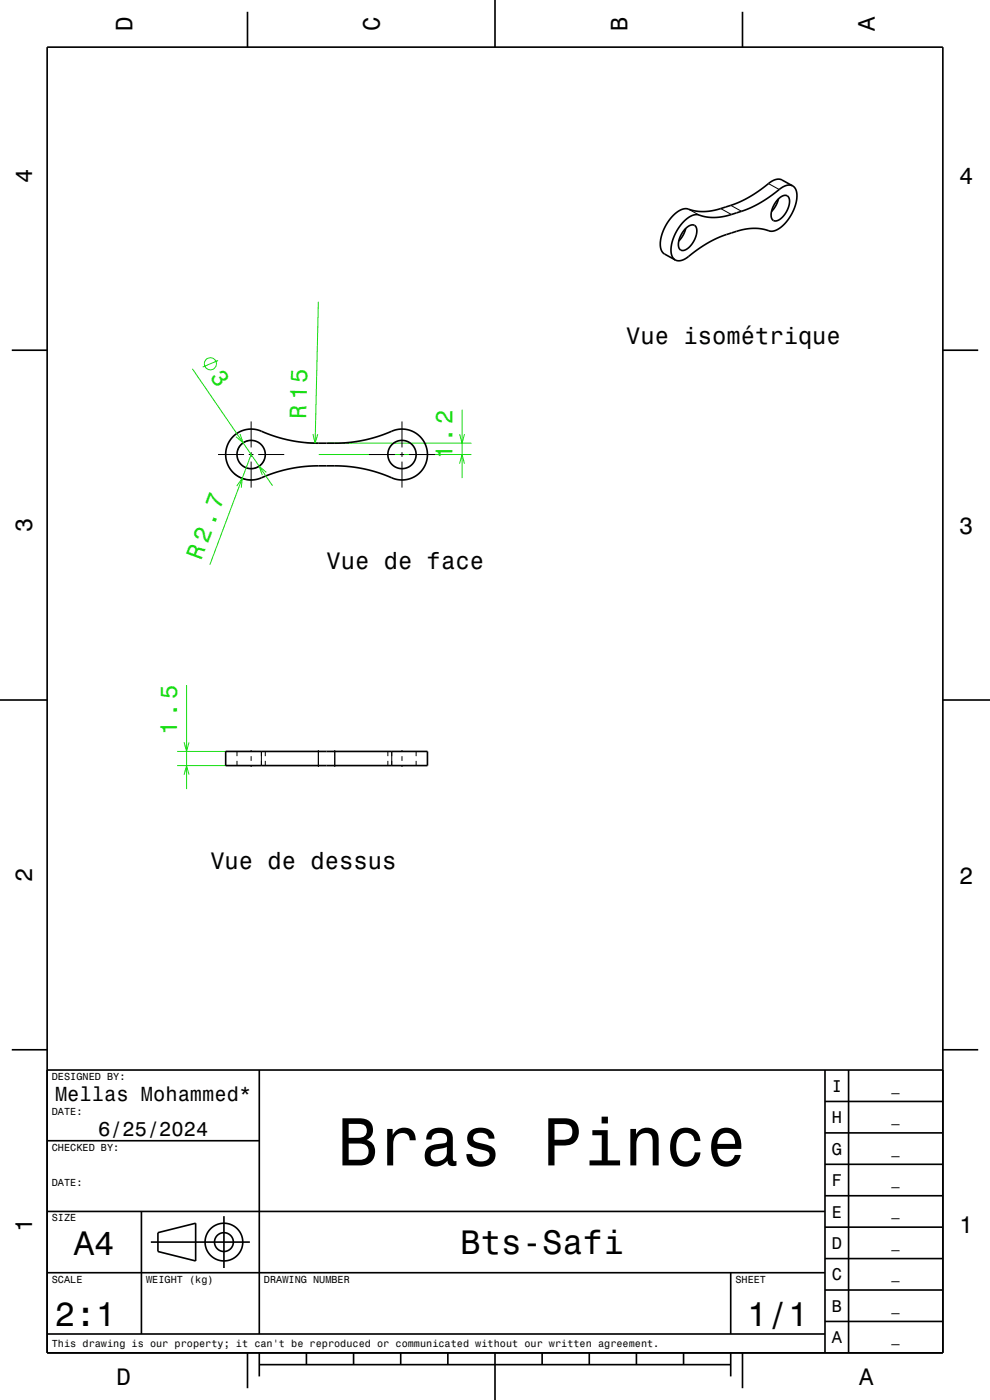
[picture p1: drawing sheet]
<svg xmlns="http://www.w3.org/2000/svg" width="210mm" height="297mm" viewBox="0 0 210 297" stroke-linecap="round" stroke-linejoin="round" font-family="sans-serif">
<g fill="none" stroke="#16de12" stroke-width=".21">
<path d="M40.8 78.2l17 24.8M46.3 76.5l-3.3 1.4M67.5 64l-.7 30M50.9 92.1l.7 1.8-1.5-1.3M53.2 93.4a3 3 0 0 0-2.8 2.1M53.3 96.4l-8.8 23.4M56.1 97.3a3 3 0 0 1-2.8 2.1M64.8 93.9l2.7 .1M66.4 92.1l.4 1.9 .6-1.9M67.6 96.4h32.4M69.5 94h30.5M97.5 92.1l.5 1.9 .5-1.9"/>
<path d="M97.5 98.4l.5-2 .5 2M98 86.9v14.5M49.7 100.5a5.4 5.4 0 0 0 3.8 1.3M50.2 103.1l1.2-1.6-.2 2M56.5 100.2l-1.5-1.3 .6 1.9M37.6 159.4h16.7M39.1 157.5l.5 1.9 .5-1.9M39.6 145.3v22.1M37.6 162.4h16.7M39.1 164.3l.5-1.9 .5 1.9"/>
<circle cx="44.6" cy="77.2" r="1.28"/>
</g>
<g fill="none" stroke="#000" stroke-width=".35">
<path d="M10 10h190v277h-190zM52.5 2.5v7.5M105 0v10M157.5 2.5v7.5M168.1 39.4a3.2 3.2 0 0 1 .8 3.7 8.6 8.6 0 0 1-4.7 5.9h-.9l-1.3-.4-1.7-.2-1.7 .1-1.6 .4-3.4 1-2 .9-2.6 1.4-2.1 1.6a4 4 0 0 1-3.4 1.5l-.3-.2M168.1 39.4a3.1 3.1 0 0 0-3.3 1.2l-3.9 2.6-3.5 1.6-3 .9-1.6 .3-1.8 .1-1.9-.2a3.1 3.1 0 0 0-4 1 8.5 8.5 0 0 0-2.6 7.3l.3 .6 .4 .3M168.1 39.4l-2.2-1.2a3.1 3.1 0 0 0-3.3 1.1l-3.6 2.5-3.7 1.7-3.1 1-1.7 .3-1.9 .1-1.7-.3a3.1 3.1 0 0 0-4.1 1.1 8.5 8.5 0 0 0-2.6 7.2l.6 .9 2.4 1.3M145.4 48.5l.3-.3a1.14 1.14 0 0 1 2 .1 4.6 4.6 0 0 1-2.8 4.8h-.3a1.61 1.61 0 0 1-.5-2.2l.4-1.2zM145.5 48.5l-.6 1.5-.9 1.1M165 42.3l.5-.4a1.11 1.11 0 0 1 1.4-.4 1.11 1.11 0 0 1 .6 1.4 4.6 4.6 0 0 1-2.9 4 1.17 1.17 0 0 1-1-1.7l.5-1.5zM165.1 42.2l-.6 1.5-.8 1.2M2.5 74.3h7.5"/>
<path d="M200 74.3h7.5M49.4 92.6a5.8 5.8 0 0 1 7.2-.6l2.8 .9 2.5 .6 2.7 .4 2.5 .1h4.9l3-.2 3.4-.7 3.1-1a7.4 7.4 0 0 1 5-.9 5.4 5.4 0 0 1 3.7 7.4 5.4 5.4 0 0 1-8 2.4l-2.6-.9-2.7-.7-2.7-.4-3-.2h-4.9l-2.5 .3-3.7 .7-3.1 .9a7.4 7.4 0 0 1-4.9 1 5.4 5.4 0 0 1-2.7-9.1zM0 148.5h10M47.9 159.4h42.8v3h-42.8zM200 148.5h10M2.5 222.7h7.5M10 227h190M55 227v56M175 233.7h25M175 227v60M180 227v60M200 222.7h7.5"/>
<path d="M10 257h165M10 242h45M30 257v26M47.5 258v11M175 253.7h25M175 247h25M175 240.3h25M10 270h165M32 263.5h21M33.5 261.5l8-2v8l-8-2zM155 270v13M175 273.7h25"/>
<path d="M175 267h25M175 260.3h25M10 283h165M52.5 287v7.5M55 289.5h100M55 287v5M65 287v2.5M75 287v2.5M85 287v2.5M95 287v2.5M105 287v10M115 287v2.5"/>
<path d="M125 287v2.5M135 287v2.5M145 287v2.5M155 287v5M157.5 287v7.5M175 280.3h25"/>
<circle cx="53.3" cy="96.4" r="3"/>
<circle cx="85.3" cy="96.4" r="3"/>
<circle cx="47.5" cy="263.5" r="2"/>
<circle cx="47.5" cy="263.5" r="4"/>
</g>
<g fill="none" stroke="#000" stroke-width=".21">
<path d="M163 38.9l2.3 1.3M146 44.4l2.3 1.2M152.9 44.2l2.3 1.3M155 43.6l2.3 1.2M46.2 96.4h5.6M52.8 96.4h1M53.3 89.4v5.5M53.3 95.9v1M53.3 97.9v5.5M54.8 96.4h5.5M78.2 96.4h5.6M84.8 96.4h1"/>
<path d="M85.3 89.4v5.5M85.3 95.9v1M85.3 97.9v5.5M86.8 96.4h5.5M50.3 159.4v1M53.3 159.1v.3M55.4 159.4v3M56.3 159.4v1M67.5 159.1v3.6M71 159.1v3.6M82.3 159.4v1M83.1 159.4v3"/>
<path d="M85.3 159.1v.3M88.3 159.4v1M50.3 161.4v1M53.3 160.4v1M53.3 162.4v.3M56.3 161.4v1M82.3 161.4v1M85.3 160.4v1M85.3 162.4v.3M88.3 161.4v1"/>
</g>
<text font-size="14.4" x="71.6" y="247.2">Bras Pince</text>
<g font-size="7.2">
<text x="15.7" y="266.3">A4</text>
<text x="97.7" y="266.1">Bts-Safi</text>
<text x="11.7" y="281.3">2:1</text>
<text x="158.5" y="281.3">1/1</text>
</g>
<text font-size="5.1" fill="#16de12" x="42.7" y="119.1" transform="rotate(-70 42.7 119.1)">R 2.7</text>
<g font-size="5">
<text x="28.1" y="6.5" transform="rotate(-90 28.1 6.5)">D</text>
<text x="80.6" y="6.5" transform="rotate(-90 80.6 6.5)">C</text>
<text x="133.1" y="6.5" transform="rotate(-90 133.1 6.5)">B</text>
<text x="185.6" y="6.5" transform="rotate(-90 185.6 6.5)">A</text>
<text x="6.8" y="38.7" transform="rotate(-90 6.8 38.7)">4</text>
<text x="203.5" y="39">4</text>
<text x="132.8" y="73.1">Vue isométrique</text>
<text x="6.8" y="112.9" transform="rotate(-90 6.8 112.9)">3</text>
<text x="203.5" y="113.2">3</text>
<text x="69.3" y="120.7">Vue de face</text>
<text x="44.6" y="184.3">Vue de dessus</text>
<text x="6.8" y="187.1" transform="rotate(-90 6.8 187.1)">2</text>
<text x="203.5" y="187.4">2</text>
<text x="6.8" y="261.3" transform="rotate(-90 6.8 261.3)">1</text>
<text x="203.5" y="261.6">1</text>
<text x="24.7" y="293.8">D</text>
<text x="182.2" y="293.8">A</text>
</g>
<g font-size="5" fill="#16de12">
<text x="44.5" y="80" transform="rotate(55 44.5 80)">3</text>
<text x="65" y="89" transform="rotate(-89 65 89)">R 15</text>
<text x="96" y="97.4" transform="rotate(-90 96 97.4)">1.2</text>
<text x="37.6" y="155.8" transform="rotate(-90 37.6 155.8)">1.5</text>
</g>
<g font-size="4.3">
<text x="11.7" y="233.5">Mellas Mohammed*</text>
<text x="20.8" y="241">6/25/2024</text>
</g>
<g font-size="3.6">
<text x="176.4" y="231.6">I</text>
<text x="176.4" y="238.3">H</text>
<text x="176.4" y="245">G</text>
<text x="176.4" y="251.6">F</text>
<text x="176.4" y="258.3">E</text>
<text x="176.4" y="265">D</text>
<text x="176.4" y="271.6">C</text>
<text x="176.4" y="278.3">B</text>
<text x="176.4" y="285">A</text>
</g>
<g font-size="2.9">
<text x="189.1" y="231.4">_</text>
<text x="189.1" y="238">_</text>
<text x="189.1" y="244.7">_</text>
<text x="189.1" y="251.4">_</text>
<text x="189.1" y="258">_</text>
<text x="189.1" y="264.7">_</text>
<text x="189.1" y="271.4">_</text>
<text x="189.1" y="278">_</text>
<text x="189.1" y="284.7">_</text>
</g>
<g font-size="2.2">
<text x="11" y="229.1">DESIGNED BY:</text>
<text x="11" y="236.6">DATE:</text>
<text x="11" y="244.1">CHECKED BY:</text>
<text x="11" y="251.6">DATE:</text>
<text x="11" y="259.1">SIZE</text>
<text x="11" y="272.1">SCALE</text>
<text x="31" y="272.1">WEIGHT (kg)</text>
<text x="56" y="272.1">DRAWING NUMBER</text>
<text x="156" y="272.1">SHEET</text>
<text x="11" y="285.8">This drawing is our property; it can't be reproduced or communicated without our written agreement.</text>
</g>
</svg>
